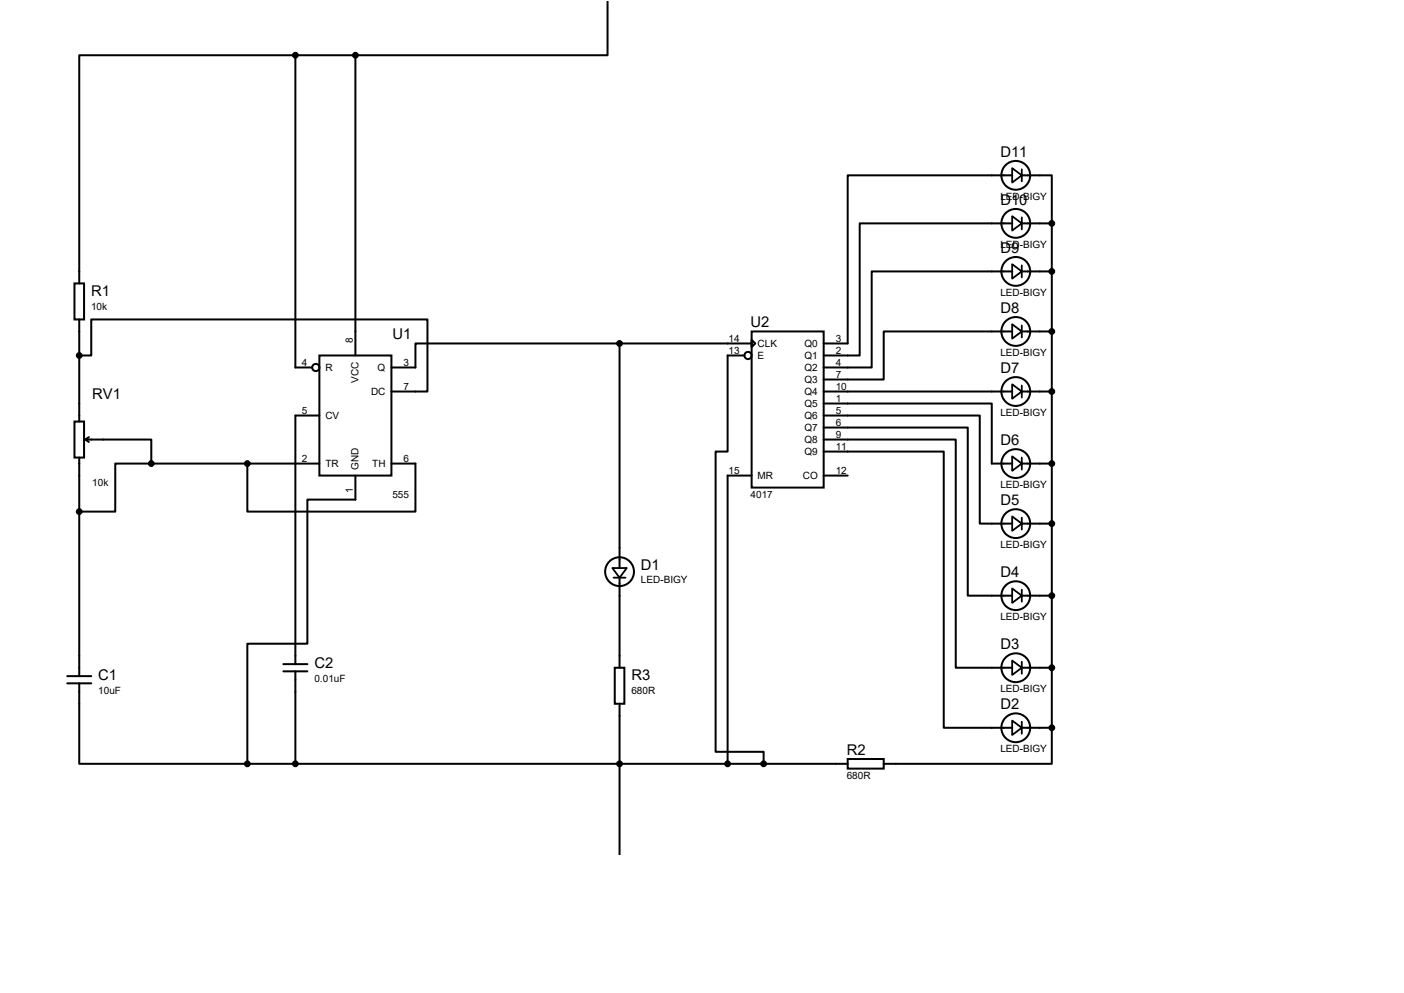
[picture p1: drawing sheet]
<svg xmlns="http://www.w3.org/2000/svg" width="297mm" height="210mm" viewBox="0 0 297 210" stroke-linecap="round" stroke-linejoin="round" font-family="sans-serif">
<g fill="none" stroke="#000" stroke-width=".42">
<path d="M62.5 11.7h-45.7v48.2M62.5 11.7v66h3.5M75.2 11.7v63.5M128.5 .2v11.5h-66M214.1 37.1h-34.8v35.5h-5.1M216.2 37.1h6.3v10.1M15.7 59.9h2.1v7.7h-2.1zM214.1 57.4h-29.7v20.3h-10.2M214.1 47.2h-32.2v28h-7.7M216.2 57.4h6.3M216.2 47.2h6.3M222.5 47.2v106.7"/>
<path d="M16.8 75.2h2.5v-7.6h71.1v15.2h-7.6M16.8 67.6v21.6M67.6 75.2h15.2v25.4h-15.2zM131.1 72.6h-43.2v5.1h-5.1M131.1 72.6v47.5M131.1 72.6h27.9M157.5 75.2h-3.6v20.3h-2.5v63.5h10.1v2.5M159 70.1h15.2v33h-15.2zM159 71.9l.8 .7-.8 .8zM214.1 70.1h-27.2v10.2h-12.7M216.2 70.1h6.3M15.7 89.2h2.1v7.6h-2.1z"/>
<path d="M16.8 96.8v46.2M18 93h14v5M18 93l.8 .5M18.8 92.5l-.8 .5M32 98h-7.6v10.2h-7.6M32 98h35.6M52.3 98v10.2h35.6v-10.2h-5.1M67.6 87.9h-5.1v52.6M174.2 95.5h25.4v58.4h14.5M174.2 93h28v48.2h11.9M174.2 90.4h30.5v35.6h9.4M174.2 87.9h33.1v22.8h6.8"/>
<path d="M174.2 85.3h35.6v12.7h4.3M174.2 82.8h39.9M216.2 82.8h6.3M216.2 98h6.3M75.2 100.6v5.1h-10.2v30.4h-12.7v25.4M159 100.6h-5.1v60.9M174.2 100.6h5.1M216.2 110.7h6.3M131.1 122.2v19M216.2 126h6.3M14.2 143h5.1M14.2 144.5h5.1"/>
<path d="M16.8 144.5v17h35.5M59.9 140.5h5.1M59.9 142h5.1M62.5 142v19.5M130 141.2h2.1v7.6h-2.1zM131.1 148.8v31.9M216.2 141.2h6.3M216.2 153.9h6.3M222.5 153.9v7.6h-35.6M52.3 161.5h127M179.3 160.5h7.6v2.1h-7.6z"/>
<circle cx="214.9" cy="37.1" r="3"/>
<circle cx="214.9" cy="47.2" r="3"/>
<circle cx="214.9" cy="57.4" r="3"/>
<circle cx="66.8" cy="77.7" r=".76"/>
<circle cx="158.2" cy="75.2" r=".76"/>
<circle cx="214.9" cy="70.1" r="3"/>
<circle cx="214.9" cy="82.8" r="3"/>
<circle cx="214.9" cy="98" r="3"/>
<circle cx="214.9" cy="110.7" r="3"/>
<circle cx="131.1" cy="120.9" r="3"/>
<circle cx="214.9" cy="126" r="3"/>
<circle cx="214.9" cy="141.2" r="3"/>
<circle cx="214.9" cy="153.9" r="3"/>
</g>
<g fill="none" stroke="#000" stroke-width=".38">
<path d="M214.1 35.6l2.1 1.5-2.1 1.5zM216.2 35.8v2.6M214.1 55.9l2.1 1.5-2.1 1.5zM214.1 45.7l2.1 1.5-2.1 1.6zM216.2 46v2.5M216.2 56.1v2.6M214.1 68.6l2.1 1.5-2.1 1.5zM216.2 68.8v2.6M214.1 96.5l2.1 1.5-2.1 1.6zM214.1 81.3l2.1 1.5-2.1 1.5zM216.2 81.5v2.6M216.2 96.8v2.5"/>
<path d="M214.1 109.2l2.1 1.5-2.1 1.6zM216.2 109.5v2.5M129.5 120.1h3.1l-1.5 2.1zM129.8 122.2h2.5M214.1 139.7l2.1 1.5-2.1 1.5zM214.1 124.5l2.1 1.5-2.1 1.5zM216.2 124.7v2.6M216.2 140v2.5M214.1 152.4l2.1 1.5-2.1 1.5zM216.2 152.7v2.5"/>
</g>
<g fill="#000" stroke="#000" stroke-width=".42">
<circle cx="62.5" cy="11.7" r=".51"/>
<circle cx="75.2" cy="11.7" r=".51"/>
<circle cx="222.5" cy="47.2" r=".51"/>
<circle cx="222.5" cy="57.4" r=".51"/>
<circle cx="16.8" cy="75.2" r=".51"/>
<circle cx="131.1" cy="72.6" r=".51"/>
<circle cx="222.5" cy="70.1" r=".51"/>
<circle cx="32" cy="98" r=".51"/>
<circle cx="52.3" cy="98" r=".51"/>
<circle cx="222.5" cy="82.8" r=".51"/>
<circle cx="222.5" cy="98" r=".51"/>
<circle cx="16.8" cy="108.2" r=".51"/>
<circle cx="222.5" cy="110.7" r=".51"/>
<circle cx="222.5" cy="126" r=".51"/>
<circle cx="222.5" cy="141.2" r=".51"/>
<circle cx="222.5" cy="153.9" r=".51"/>
<circle cx="52.3" cy="161.5" r=".51"/>
<circle cx="62.5" cy="161.5" r=".51"/>
<circle cx="131.1" cy="161.5" r=".51"/>
<circle cx="153.9" cy="161.5" r=".51"/>
<circle cx="161.5" cy="161.5" r=".51"/>
</g>
<g font-size="3.1">
<text x="211.6" y="33.1">D11</text>
<text x="211.6" y="43.3">D10</text>
<text x="211.6" y="53.5">D9</text>
<text x="19.3" y="62.6">R1</text>
<text x="83" y="71.8">U1</text>
<text x="158.8" y="69.2">U2</text>
<text x="211.6" y="66.2">D8</text>
<text x="211.6" y="78.9">D7</text>
<text x="19.5" y="84.5">RV1</text>
<text x="211.6" y="94.1">D6</text>
<text x="211.6" y="106.8">D5</text>
<text x="135.6" y="120.5">D1</text>
<text x="211.6" y="122">D4</text>
<text x="211.6" y="137.3">D3</text>
<text x="20.8" y="143.8">C1</text>
<text x="66.5" y="141.3">C2</text>
<text x="133.6" y="143.8">R3</text>
<text x="211.6" y="150">D2</text>
<text x="179.1" y="159.6">R2</text>
</g>
<g font-size="2.1">
<text x="211.6" y="42.3">LED-BIGY</text>
<text x="211.6" y="52.5">LED-BIGY</text>
<text x="19.3" y="65.5">10k</text>
<text x="211.6" y="62.6">LED-BIGY</text>
<text x="63.8" y="77.3">4</text>
<text x="74.7" y="72.6" transform="rotate(-90 74.7 72.6)">8</text>
<text x="85.3" y="77.3">3</text>
<text x="154.1" y="72.3">14</text>
<text x="154.1" y="74.8">13</text>
<text x="160.3" y="73.4">CLK</text>
<text x="160.3" y="75.9">E</text>
<text x="170.2" y="73.4">Q0</text>
<text x="170.2" y="75.9">Q1</text>
<text x="176.8" y="72.3">3</text>
<text x="176.8" y="74.8">2</text>
<text x="176.8" y="77.3">4</text>
<text x="211.6" y="75.3">LED-BIGY</text>
<text x="68.8" y="78.5">R</text>
<text x="75.9" y="80.9" transform="rotate(-90 75.9 80.9)">VCC</text>
<text x="78.5" y="83.6">DC</text>
<text x="79.9" y="78.5">Q</text>
<text x="85.3" y="82.4">7</text>
<text x="170.2" y="78.5">Q2</text>
<text x="170.2" y="81">Q3</text>
<text x="170.2" y="83.6">Q4</text>
<text x="176.8" y="79.9">7</text>
<text x="176.8" y="82.4">10</text>
<text x="63.8" y="87.5">5</text>
<text x="68.8" y="88.6">CV</text>
<text x="170.2" y="86.1">Q5</text>
<text x="170.2" y="88.6">Q6</text>
<text x="176.8" y="85">1</text>
<text x="176.8" y="87.5">5</text>
<text x="211.6" y="88">LED-BIGY</text>
<text x="170.2" y="91.2">Q7</text>
<text x="170.2" y="93.7">Q8</text>
<text x="176.8" y="90">6</text>
<text x="176.8" y="92.6">9</text>
<text x="176.8" y="95.1">11</text>
<text x="63.8" y="97.7">2</text>
<text x="68.8" y="98.8">TR</text>
<text x="75.9" y="99.3" transform="rotate(-90 75.9 99.3)">GND</text>
<text x="78.7" y="98.8">TH</text>
<text x="85.3" y="97.7">6</text>
<text x="154.1" y="100.2">15</text>
<text x="160.3" y="101.3">MR</text>
<text x="169.8" y="101.3">CO</text>
<text x="170.2" y="96.3">Q9</text>
<text x="176.8" y="100.2">12</text>
<text x="19.5" y="102.7">10k</text>
<text x="74.7" y="104.3" transform="rotate(-90 74.7 104.3)">1</text>
<text x="83" y="105.3">555</text>
<text x="158.8" y="105.3">4017</text>
<text x="211.6" y="103.3">LED-BIGY</text>
<text x="211.6" y="116">LED-BIGY</text>
<text x="135.6" y="123.4">LED-BIGY</text>
<text x="211.6" y="131.2">LED-BIGY</text>
<text x="20.8" y="146.8">10uF</text>
<text x="66.5" y="144.2">0.01uF</text>
<text x="133.6" y="146.8">680R</text>
<text x="211.6" y="146.4">LED-BIGY</text>
<text x="211.6" y="159.1">LED-BIGY</text>
<text x="179.1" y="164.7">680R</text>
</g>
</svg>
